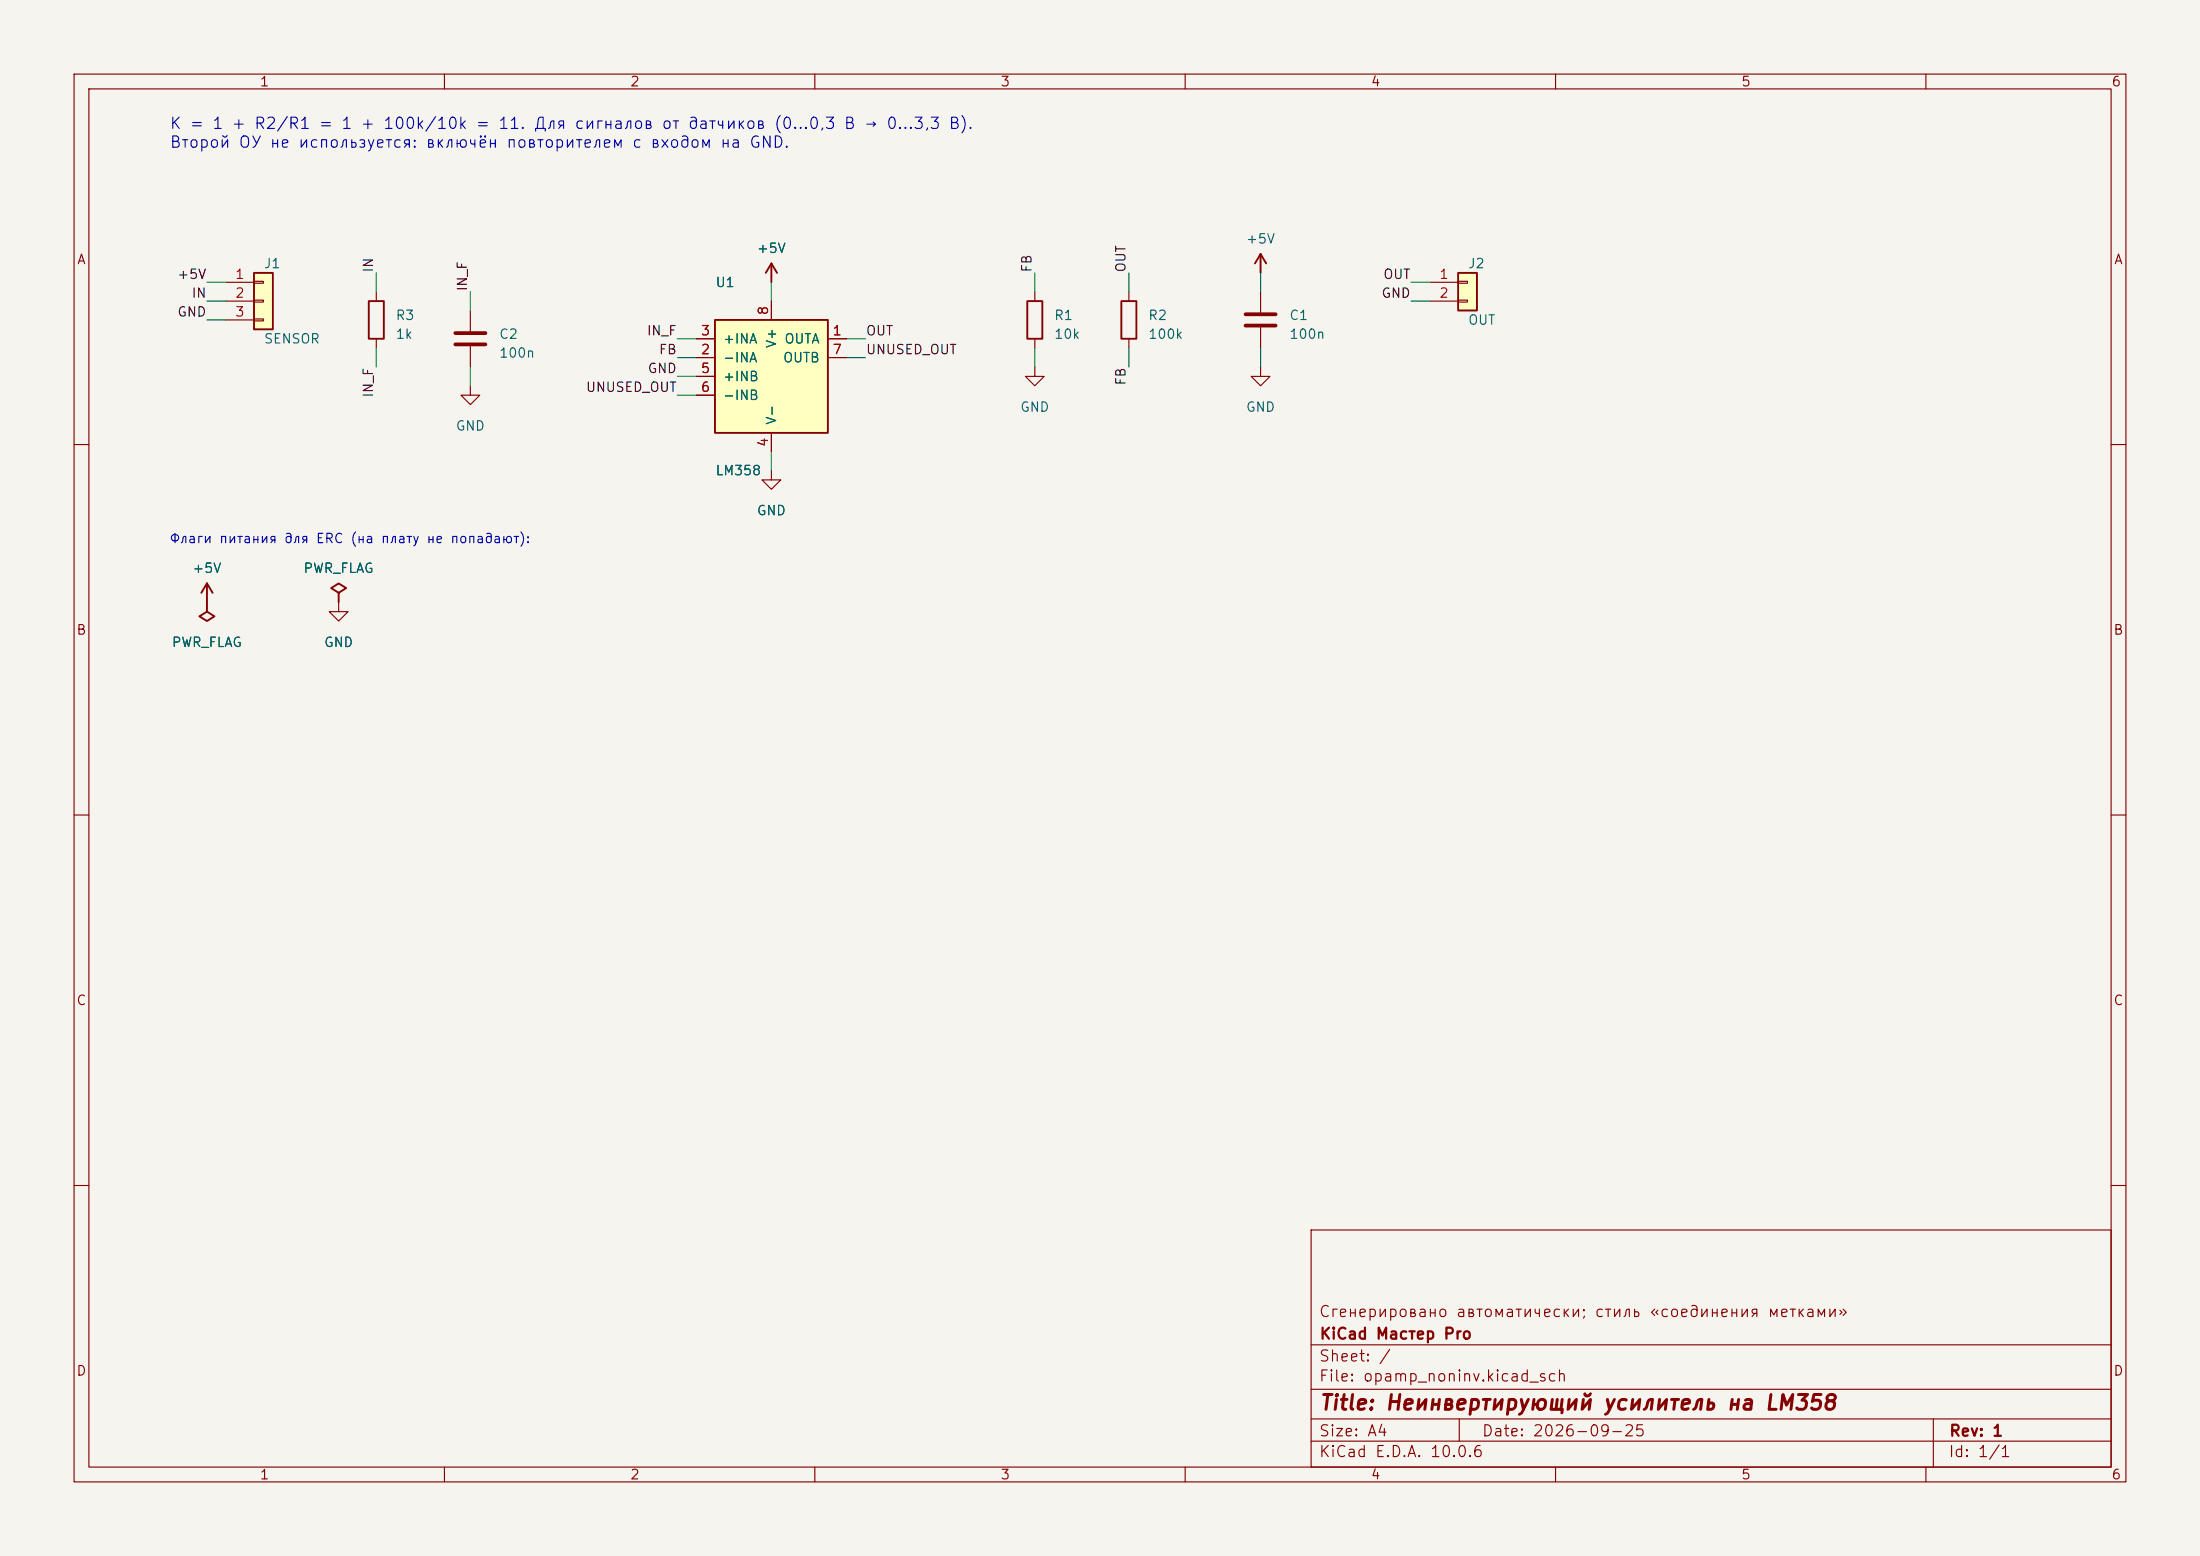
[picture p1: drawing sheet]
(kicad_sch (version 20231120) (generator "eeschema") (generator_version "8.0")
 (paper "A4")
 (title_block (title "Неинвертирующий усилитель на LM358") (date "2026-09-25") (rev "1") (company "KiCad Мастер Pro") (comment 1 "Сгенерировано автоматически; стиль «соединения метками»"))
 (lib_symbols (symbol "KiCadMaster:Conn_01x03" (pin_numbers) (pin_names (offset 0) hide) (exclude_from_sim no) (in_bom yes) (on_board yes) (property "Reference" "J" (at 0 5.08 0) (effects (font (size 1.27 1.27)))) (property "Value" "Conn_01x03" (at 0 -5.08 0) (effects (font (size 1.27 1.27)))) (property "Footprint" "" (at 0 0 0) (effects (font (size 1.27 1.27)) hide)) (property "Datasheet" "~" (at 0 0 0) (effects (font (size 1.27 1.27)) hide)) (property "Description" "Разъём" (at 0 0 0) (effects (font (size 1.27 1.27)) hide)) (symbol "Conn_01x03_0_1" (rectangle (start -1.27 3.81) (end 1.27 -3.81) (stroke (width 0.254) (type default)) (fill (type background))) (rectangle (start -1.27 2.667) (end 0 2.413) (stroke (width 0.1524) (type default)) (fill (type none))) (rectangle (start -1.27 0.127) (end 0 -0.127) (stroke (width 0.1524) (type default)) (fill (type none))) (rectangle (start -1.27 -2.413) (end 0 -2.667) (stroke (width 0.1524) (type default)) (fill (type none)))) (symbol "Conn_01x03_1_1" (pin passive line (at -5.08 2.54 0) (length 3.81) (name "Pin_1" (effects (font (size 1.27 1.27)))) (number "1" (effects (font (size 1.27 1.27))))) (pin passive line (at -5.08 0 0) (length 3.81) (name "Pin_2" (effects (font (size 1.27 1.27)))) (number "2" (effects (font (size 1.27 1.27))))) (pin passive line (at -5.08 -2.54 0) (length 3.81) (name "Pin_3" (effects (font (size 1.27 1.27)))) (number "3" (effects (font (size 1.27 1.27))))))) (symbol "KiCadMaster:R" (pin_numbers hide) (pin_names (offset 0) hide) (exclude_from_sim no) (in_bom yes) (on_board yes) (property "Reference" "R" (at 2.54 0.635 0) (effects (font (size 1.27 1.27)))) (property "Value" "R" (at 2.54 -1.905 0) (effects (font (size 1.27 1.27)))) (property "Footprint" "" (at 0 0 0) (effects (font (size 1.27 1.27)) hide)) (property "Datasheet" "~" (at 0 0 0) (effects (font (size 1.27 1.27)) hide)) (property "Description" "Резистор" (at 0 0 0) (effects (font (size 1.27 1.27)) hide)) (symbol "R_0_1" (rectangle (start -1.016 -2.54) (end 1.016 2.54) (stroke (width 0.254) (type default)) (fill (type none)))) (symbol "R_1_1" (pin passive line (at 0 3.81 270) (length 1.27) (name "~" (effects (font (size 1.27 1.27)))) (number "1" (effects (font (size 1.27 1.27))))) (pin passive line (at 0 -3.81 90) (length 1.27) (name "~" (effects (font (size 1.27 1.27)))) (number "2" (effects (font (size 1.27 1.27))))))) (symbol "KiCadMaster:C" (pin_numbers hide) (pin_names (offset 0) hide) (exclude_from_sim no) (in_bom yes) (on_board yes) (property "Reference" "C" (at 3.81 0.635 0) (effects (font (size 1.27 1.27)))) (property "Value" "C" (at 3.81 -1.905 0) (effects (font (size 1.27 1.27)))) (property "Footprint" "" (at 0 0 0) (effects (font (size 1.27 1.27)) hide)) (property "Datasheet" "~" (at 0 0 0) (effects (font (size 1.27 1.27)) hide)) (property "Description" "Конденсатор" (at 0 0 0) (effects (font (size 1.27 1.27)) hide)) (symbol "C_0_1" (polyline (pts (xy -2.032 0.762) (xy 2.032 0.762)) (stroke (width 0.508) (type default)) (fill (type none))) (polyline (pts (xy -2.032 -0.762) (xy 2.032 -0.762)) (stroke (width 0.508) (type default)) (fill (type none)))) (symbol "C_1_1" (pin passive line (at 0 3.81 270) (length 3.048) (name "~" (effects (font (size 1.27 1.27)))) (number "1" (effects (font (size 1.27 1.27))))) (pin passive line (at 0 -3.81 90) (length 3.048) (name "~" (effects (font (size 1.27 1.27)))) (number "2" (effects (font (size 1.27 1.27))))))) (symbol "KiCadMaster:LM358" (pin_numbers) (pin_names (offset 1.016)) (exclude_from_sim no) (in_bom yes) (on_board yes) (property "Reference" "U" (at -7.62 12.7 0) (effects (font (size 1.27 1.27)))) (property "Value" "LM358" (at -7.62 -12.7 0) (effects (font (size 1.27 1.27)))) (property "Footprint" "" (at 0 0 0) (effects (font (size 1.27 1.27)) hide)) (property "Datasheet" "~" (at 0 0 0) (effects (font (size 1.27 1.27)) hide)) (property "Description" "Сдвоенный ОУ LM358 (обе части в одном символе)" (at 0 0 0) (effects (font (size 1.27 1.27)) hide)) (property "ki_keywords" "opamp dual" (at 0 0 0) (effects (font (size 1.27 1.27)) hide)) (symbol "LM358_0_1" (rectangle (start -7.62 7.62) (end 7.62 -7.62) (stroke (width 0.254) (type default)) (fill (type background)))) (symbol "LM358_1_1" (pin input line (at -10.16 5.08 0) (length 2.54) (name "+INA" (effects (font (size 1.27 1.27)))) (number "3" (effects (font (size 1.27 1.27))))) (pin input line (at -10.16 2.54 0) (length 2.54) (name "-INA" (effects (font (size 1.27 1.27)))) (number "2" (effects (font (size 1.27 1.27))))) (pin input line (at -10.16 0 0) (length 2.54) (name "+INB" (effects (font (size 1.27 1.27)))) (number "5" (effects (font (size 1.27 1.27))))) (pin input line (at -10.16 -2.54 0) (length 2.54) (name "-INB" (effects (font (size 1.27 1.27)))) (number "6" (effects (font (size 1.27 1.27))))) (pin output line (at 10.16 5.08 180) (length 2.54) (name "OUTA" (effects (font (size 1.27 1.27)))) (number "1" (effects (font (size 1.27 1.27))))) (pin output line (at 10.16 2.54 180) (length 2.54) (name "OUTB" (effects (font (size 1.27 1.27)))) (number "7" (effects (font (size 1.27 1.27))))) (pin power_in line (at 0 10.16 270) (length 2.54) (name "V+" (effects (font (size 1.27 1.27)))) (number "8" (effects (font (size 1.27 1.27))))) (pin power_in line (at 0 -10.16 90) (length 2.54) (name "V-" (effects (font (size 1.27 1.27)))) (number "4" (effects (font (size 1.27 1.27))))))) (symbol "KiCadMaster:Conn_01x02" (pin_numbers) (pin_names (offset 0) hide) (exclude_from_sim no) (in_bom yes) (on_board yes) (property "Reference" "J" (at 0 5.08 0) (effects (font (size 1.27 1.27)))) (property "Value" "Conn_01x02" (at 0 -2.54 0) (effects (font (size 1.27 1.27)))) (property "Footprint" "" (at 0 0 0) (effects (font (size 1.27 1.27)) hide)) (property "Datasheet" "~" (at 0 0 0) (effects (font (size 1.27 1.27)) hide)) (property "Description" "Разъём" (at 0 0 0) (effects (font (size 1.27 1.27)) hide)) (symbol "Conn_01x02_0_1" (rectangle (start -1.27 3.81) (end 1.27 -1.27) (stroke (width 0.254) (type default)) (fill (type background))) (rectangle (start -1.27 2.667) (end 0 2.413) (stroke (width 0.1524) (type default)) (fill (type none))) (rectangle (start -1.27 0.127) (end 0 -0.127) (stroke (width 0.1524) (type default)) (fill (type none)))) (symbol "Conn_01x02_1_1" (pin passive line (at -5.08 2.54 0) (length 3.81) (name "Pin_1" (effects (font (size 1.27 1.27)))) (number "1" (effects (font (size 1.27 1.27))))) (pin passive line (at -5.08 0 0) (length 3.81) (name "Pin_2" (effects (font (size 1.27 1.27)))) (number "2" (effects (font (size 1.27 1.27))))))) (symbol "KiCadMaster:GND" (power) (pin_numbers hide) (pin_names (offset 0) hide) (exclude_from_sim no) (in_bom yes) (on_board yes) (property "Reference" "#PWR" (at 0 -6.35 0) (effects (font (size 1.27 1.27)) hide)) (property "Value" "GND" (at 0 -3.81 0) (effects (font (size 1.27 1.27)))) (property "Footprint" "" (at 0 0 0) (effects (font (size 1.27 1.27)) hide)) (property "Datasheet" "~" (at 0 0 0) (effects (font (size 1.27 1.27)) hide)) (property "Description" "Символ питания: GND" (at 0 0 0) (effects (font (size 1.27 1.27)) hide)) (symbol "GND_0_1" (polyline (pts (xy 0 0) (xy 0 -1.27) (xy 1.27 -1.27) (xy 0 -2.54) (xy -1.27 -1.27) (xy 0 -1.27)) (stroke (width 0) (type default)) (fill (type none)))) (symbol "GND_1_1" (pin power_in line (at 0 0 270) (length 0) hide (name "GND" (effects (font (size 1.27 1.27)))) (number "1" (effects (font (size 1.27 1.27))))))) (symbol "KiCadMaster:+5V" (power) (pin_numbers hide) (pin_names (offset 0) hide) (exclude_from_sim no) (in_bom yes) (on_board yes) (property "Reference" "#PWR" (at 0 -3.81 0) (effects (font (size 1.27 1.27)) hide)) (property "Value" "+5V" (at 0 3.556 0) (effects (font (size 1.27 1.27)))) (property "Footprint" "" (at 0 0 0) (effects (font (size 1.27 1.27)) hide)) (property "Datasheet" "~" (at 0 0 0) (effects (font (size 1.27 1.27)) hide)) (property "Description" "Символ питания: +5V" (at 0 0 0) (effects (font (size 1.27 1.27)) hide)) (symbol "+5V_0_1" (polyline (pts (xy -0.762 1.27) (xy 0 2.54)) (stroke (width 0.254) (type default)) (fill (type none))) (polyline (pts (xy 0 0) (xy 0 2.54)) (stroke (width 0.254) (type default)) (fill (type none))) (polyline (pts (xy 0 2.54) (xy 0.762 1.27)) (stroke (width 0.254) (type default)) (fill (type none)))) (symbol "+5V_1_1" (pin power_in line (at 0 0 90) (length 0) hide (name "+5V" (effects (font (size 1.27 1.27)))) (number "1" (effects (font (size 1.27 1.27))))))) (symbol "KiCadMaster:PWR_FLAG" (power) (pin_numbers hide) (pin_names (offset 0) hide) (exclude_from_sim no) (in_bom yes) (on_board yes) (property "Reference" "#FLG" (at 0 1.905 0) (effects (font (size 1.27 1.27)) hide)) (property "Value" "PWR_FLAG" (at 0 3.81 0) (effects (font (size 1.27 1.27)))) (property "Footprint" "" (at 0 0 0) (effects (font (size 1.27 1.27)) hide)) (property "Datasheet" "~" (at 0 0 0) (effects (font (size 1.27 1.27)) hide)) (property "Description" "Флаг: цепь запитана извне (для ERC)" (at 0 0 0) (effects (font (size 1.27 1.27)) hide)) (symbol "PWR_FLAG_0_1" (polyline (pts (xy 0 0) (xy 0 1.27) (xy -1.016 1.905) (xy 0 2.54) (xy 1.016 1.905) (xy 0 1.27)) (stroke (width 0.254) (type default)) (fill (type none)))) (symbol "PWR_FLAG_1_1" (pin power_out line (at 0 0 90) (length 0) hide (name "pwr" (effects (font (size 1.27 1.27)))) (number "1" (effects (font (size 1.27 1.27))))))))
 (symbol (lib_id "KiCadMaster:Conn_01x03") (at 35.56 40.64 0) (unit 1) (exclude_from_sim no) (in_bom yes) (on_board yes) (dnp no) (property "Reference" "J1" (at 35.56 35.56 0) (effects (font (size 1.27 1.27)) (justify left))) (property "Value" "SENSOR" (at 35.56 45.72 0) (effects (font (size 1.27 1.27)) (justify left))) (property "Footprint" "Connector_PinHeader_2.54mm:PinHeader_1x03_P2.54mm_Vertical" (at 35.56 40.64 0) (effects (font (size 1.27 1.27)) hide)) (property "Datasheet" "~" (at 35.56 40.64 0) (effects (font (size 1.27 1.27)) hide)) (property "Description" "1 = +5V, 2 = вход, 3 = GND" (at 35.56 40.64 0) (effects (font (size 1.27 1.27)) hide)) (pin "1") (pin "2") (pin "3"))
 (wire (pts (xy 30.48 38.1) (xy 27.94 38.1)) (stroke (width 0) (type default)))
 (label "+5V" (at 27.94 38.1 180) (fields_autoplaced yes) (effects (font (size 1.27 1.27)) (justify right bottom)))
 (wire (pts (xy 30.48 40.64) (xy 27.94 40.64)) (stroke (width 0) (type default)))
 (label "IN" (at 27.94 40.64 180) (fields_autoplaced yes) (effects (font (size 1.27 1.27)) (justify right bottom)))
 (wire (pts (xy 30.48 43.18) (xy 27.94 43.18)) (stroke (width 0) (type default)))
 (label "GND" (at 27.94 43.18 180) (fields_autoplaced yes) (effects (font (size 1.27 1.27)) (justify right bottom)))
 (symbol (lib_id "KiCadMaster:R") (at 50.8 43.18 0) (unit 1) (exclude_from_sim no) (in_bom yes) (on_board yes) (dnp no) (property "Reference" "R3" (at 53.34 42.545 0) (effects (font (size 1.27 1.27)) (justify left))) (property "Value" "1k" (at 53.34 45.085 0) (effects (font (size 1.27 1.27)) (justify left))) (property "Footprint" "Resistor_SMD:R_0805_2012Metric" (at 50.8 43.18 0) (effects (font (size 1.27 1.27)) hide)) (property "Datasheet" "~" (at 50.8 43.18 0) (effects (font (size 1.27 1.27)) hide)) (property "Description" "Фильтр/защита входа" (at 50.8 43.18 0) (effects (font (size 1.27 1.27)) hide)) (pin "1") (pin "2"))
 (wire (pts (xy 50.8 39.37) (xy 50.8 36.83)) (stroke (width 0) (type default)))
 (label "IN" (at 50.8 36.83 90) (fields_autoplaced yes) (effects (font (size 1.27 1.27)) (justify left bottom)))
 (wire (pts (xy 50.8 46.99) (xy 50.8 49.53)) (stroke (width 0) (type default)))
 (label "IN_F" (at 50.8 49.53 270) (fields_autoplaced yes) (effects (font (size 1.27 1.27)) (justify right bottom)))
 (symbol (lib_id "KiCadMaster:C") (at 63.5 45.72 0) (unit 1) (exclude_from_sim no) (in_bom yes) (on_board yes) (dnp no) (property "Reference" "C2" (at 67.31 45.085 0) (effects (font (size 1.27 1.27)) (justify left))) (property "Value" "100n" (at 67.31 47.625 0) (effects (font (size 1.27 1.27)) (justify left))) (property "Footprint" "Capacitor_SMD:C_0805_2012Metric" (at 63.5 45.72 0) (effects (font (size 1.27 1.27)) hide)) (property "Datasheet" "~" (at 63.5 45.72 0) (effects (font (size 1.27 1.27)) hide)) (property "Description" "Фильтр входа" (at 63.5 45.72 0) (effects (font (size 1.27 1.27)) hide)) (pin "1") (pin "2"))
 (wire (pts (xy 63.5 41.91) (xy 63.5 39.37)) (stroke (width 0) (type default)))
 (label "IN_F" (at 63.5 39.37 90) (fields_autoplaced yes) (effects (font (size 1.27 1.27)) (justify left bottom)))
 (wire (pts (xy 63.5 49.53) (xy 63.5 52.07)) (stroke (width 0) (type default)))
 (symbol (lib_id "KiCadMaster:GND") (at 63.5 52.07 0) (unit 1) (exclude_from_sim no) (in_bom yes) (on_board yes) (dnp no) (property "Reference" "#PWR01" (at 63.5 52.07 0) (effects (font (size 1.27 1.27)) hide)) (property "Value" "GND" (at 63.5 57.47 0) (effects (font (size 1.27 1.27)))) (property "Footprint" "" (at 63.5 52.07 0) (effects (font (size 1.27 1.27)) hide)) (property "Datasheet" "" (at 63.5 52.07 0) (effects (font (size 1.27 1.27)) hide)) (property "Description" "" (at 63.5 52.07 0) (effects (font (size 1.27 1.27)) hide)) (pin "1"))
 (symbol (lib_id "KiCadMaster:LM358") (at 104.14 50.8 0) (unit 1) (exclude_from_sim no) (in_bom yes) (on_board yes) (dnp no) (property "Reference" "U1" (at 96.52 38.1 0) (effects (font (size 1.27 1.27)) (justify left))) (property "Value" "LM358" (at 96.52 63.5 0) (effects (font (size 1.27 1.27)) (justify left))) (property "Footprint" "Package_SO:SOIC-8_3.9x4.9mm_P1.27mm" (at 104.14 50.8 0) (effects (font (size 1.27 1.27)) hide)) (property "Datasheet" "~" (at 104.14 50.8 0) (effects (font (size 1.27 1.27)) hide)) (property "Description" "Однополярное питание" (at 104.14 50.8 0) (effects (font (size 1.27 1.27)) hide)) (pin "3") (pin "2") (pin "5") (pin "6") (pin "1") (pin "7") (pin "8") (pin "4"))
 (wire (pts (xy 93.98 45.72) (xy 91.44 45.72)) (stroke (width 0) (type default)))
 (label "IN_F" (at 91.44 45.72 180) (fields_autoplaced yes) (effects (font (size 1.27 1.27)) (justify right bottom)))
 (wire (pts (xy 93.98 48.26) (xy 91.44 48.26)) (stroke (width 0) (type default)))
 (label "FB" (at 91.44 48.26 180) (fields_autoplaced yes) (effects (font (size 1.27 1.27)) (justify right bottom)))
 (wire (pts (xy 93.98 50.8) (xy 91.44 50.8)) (stroke (width 0) (type default)))
 (label "GND" (at 91.44 50.8 180) (fields_autoplaced yes) (effects (font (size 1.27 1.27)) (justify right bottom)))
 (wire (pts (xy 93.98 53.34) (xy 91.44 53.34)) (stroke (width 0) (type default)))
 (label "UNUSED_OUT" (at 91.44 53.34 180) (fields_autoplaced yes) (effects (font (size 1.27 1.27)) (justify right bottom)))
 (wire (pts (xy 114.3 45.72) (xy 116.84 45.72)) (stroke (width 0) (type default)))
 (label "OUT" (at 116.84 45.72 0) (fields_autoplaced yes) (effects (font (size 1.27 1.27)) (justify left bottom)))
 (wire (pts (xy 114.3 48.26) (xy 116.84 48.26)) (stroke (width 0) (type default)))
 (label "UNUSED_OUT" (at 116.84 48.26 0) (fields_autoplaced yes) (effects (font (size 1.27 1.27)) (justify left bottom)))
 (wire (pts (xy 104.14 40.64) (xy 104.14 38.1)) (stroke (width 0) (type default)))
 (symbol (lib_id "KiCadMaster:+5V") (at 104.14 38.1 0) (unit 1) (exclude_from_sim no) (in_bom yes) (on_board yes) (dnp no) (property "Reference" "#PWR02" (at 104.14 38.1 0) (effects (font (size 1.27 1.27)) hide)) (property "Value" "+5V" (at 104.14 33.5 0) (effects (font (size 1.27 1.27)))) (property "Footprint" "" (at 104.14 38.1 0) (effects (font (size 1.27 1.27)) hide)) (property "Datasheet" "" (at 104.14 38.1 0) (effects (font (size 1.27 1.27)) hide)) (property "Description" "" (at 104.14 38.1 0) (effects (font (size 1.27 1.27)) hide)) (pin "1"))
 (wire (pts (xy 104.14 60.96) (xy 104.14 63.5)) (stroke (width 0) (type default)))
 (symbol (lib_id "KiCadMaster:GND") (at 104.14 63.5 0) (unit 1) (exclude_from_sim no) (in_bom yes) (on_board yes) (dnp no) (property "Reference" "#PWR03" (at 104.14 63.5 0) (effects (font (size 1.27 1.27)) hide)) (property "Value" "GND" (at 104.14 68.9 0) (effects (font (size 1.27 1.27)))) (property "Footprint" "" (at 104.14 63.5 0) (effects (font (size 1.27 1.27)) hide)) (property "Datasheet" "" (at 104.14 63.5 0) (effects (font (size 1.27 1.27)) hide)) (property "Description" "" (at 104.14 63.5 0) (effects (font (size 1.27 1.27)) hide)) (pin "1"))
 (symbol (lib_id "KiCadMaster:R") (at 139.7 43.18 0) (unit 1) (exclude_from_sim no) (in_bom yes) (on_board yes) (dnp no) (property "Reference" "R1" (at 142.24 42.545 0) (effects (font (size 1.27 1.27)) (justify left))) (property "Value" "10k" (at 142.24 45.085 0) (effects (font (size 1.27 1.27)) (justify left))) (property "Footprint" "Resistor_SMD:R_0805_2012Metric" (at 139.7 43.18 0) (effects (font (size 1.27 1.27)) hide)) (property "Datasheet" "~" (at 139.7 43.18 0) (effects (font (size 1.27 1.27)) hide)) (property "Description" "R1" (at 139.7 43.18 0) (effects (font (size 1.27 1.27)) hide)) (pin "1") (pin "2"))
 (wire (pts (xy 139.7 39.37) (xy 139.7 36.83)) (stroke (width 0) (type default)))
 (label "FB" (at 139.7 36.83 90) (fields_autoplaced yes) (effects (font (size 1.27 1.27)) (justify left bottom)))
 (wire (pts (xy 139.7 46.99) (xy 139.7 49.53)) (stroke (width 0) (type default)))
 (symbol (lib_id "KiCadMaster:GND") (at 139.7 49.53 0) (unit 1) (exclude_from_sim no) (in_bom yes) (on_board yes) (dnp no) (property "Reference" "#PWR04" (at 139.7 49.53 0) (effects (font (size 1.27 1.27)) hide)) (property "Value" "GND" (at 139.7 54.93 0) (effects (font (size 1.27 1.27)))) (property "Footprint" "" (at 139.7 49.53 0) (effects (font (size 1.27 1.27)) hide)) (property "Datasheet" "" (at 139.7 49.53 0) (effects (font (size 1.27 1.27)) hide)) (property "Description" "" (at 139.7 49.53 0) (effects (font (size 1.27 1.27)) hide)) (pin "1"))
 (symbol (lib_id "KiCadMaster:R") (at 152.4 43.18 0) (unit 1) (exclude_from_sim no) (in_bom yes) (on_board yes) (dnp no) (property "Reference" "R2" (at 154.94 42.545 0) (effects (font (size 1.27 1.27)) (justify left))) (property "Value" "100k" (at 154.94 45.085 0) (effects (font (size 1.27 1.27)) (justify left))) (property "Footprint" "Resistor_SMD:R_0805_2012Metric" (at 152.4 43.18 0) (effects (font (size 1.27 1.27)) hide)) (property "Datasheet" "~" (at 152.4 43.18 0) (effects (font (size 1.27 1.27)) hide)) (property "Description" "R2 обратной связи" (at 152.4 43.18 0) (effects (font (size 1.27 1.27)) hide)) (pin "1") (pin "2"))
 (wire (pts (xy 152.4 39.37) (xy 152.4 36.83)) (stroke (width 0) (type default)))
 (label "OUT" (at 152.4 36.83 90) (fields_autoplaced yes) (effects (font (size 1.27 1.27)) (justify left bottom)))
 (wire (pts (xy 152.4 46.99) (xy 152.4 49.53)) (stroke (width 0) (type default)))
 (label "FB" (at 152.4 49.53 270) (fields_autoplaced yes) (effects (font (size 1.27 1.27)) (justify right bottom)))
 (symbol (lib_id "KiCadMaster:C") (at 170.18 43.18 0) (unit 1) (exclude_from_sim no) (in_bom yes) (on_board yes) (dnp no) (property "Reference" "C1" (at 173.99 42.545 0) (effects (font (size 1.27 1.27)) (justify left))) (property "Value" "100n" (at 173.99 45.085 0) (effects (font (size 1.27 1.27)) (justify left))) (property "Footprint" "Capacitor_SMD:C_0805_2012Metric" (at 170.18 43.18 0) (effects (font (size 1.27 1.27)) hide)) (property "Datasheet" "~" (at 170.18 43.18 0) (effects (font (size 1.27 1.27)) hide)) (property "Description" "Развязка" (at 170.18 43.18 0) (effects (font (size 1.27 1.27)) hide)) (pin "1") (pin "2"))
 (wire (pts (xy 170.18 39.37) (xy 170.18 36.83)) (stroke (width 0) (type default)))
 (symbol (lib_id "KiCadMaster:+5V") (at 170.18 36.83 0) (unit 1) (exclude_from_sim no) (in_bom yes) (on_board yes) (dnp no) (property "Reference" "#PWR05" (at 170.18 36.83 0) (effects (font (size 1.27 1.27)) hide)) (property "Value" "+5V" (at 170.18 32.23 0) (effects (font (size 1.27 1.27)))) (property "Footprint" "" (at 170.18 36.83 0) (effects (font (size 1.27 1.27)) hide)) (property "Datasheet" "" (at 170.18 36.83 0) (effects (font (size 1.27 1.27)) hide)) (property "Description" "" (at 170.18 36.83 0) (effects (font (size 1.27 1.27)) hide)) (pin "1"))
 (wire (pts (xy 170.18 46.99) (xy 170.18 49.53)) (stroke (width 0) (type default)))
 (symbol (lib_id "KiCadMaster:GND") (at 170.18 49.53 0) (unit 1) (exclude_from_sim no) (in_bom yes) (on_board yes) (dnp no) (property "Reference" "#PWR06" (at 170.18 49.53 0) (effects (font (size 1.27 1.27)) hide)) (property "Value" "GND" (at 170.18 54.93 0) (effects (font (size 1.27 1.27)))) (property "Footprint" "" (at 170.18 49.53 0) (effects (font (size 1.27 1.27)) hide)) (property "Datasheet" "" (at 170.18 49.53 0) (effects (font (size 1.27 1.27)) hide)) (property "Description" "" (at 170.18 49.53 0) (effects (font (size 1.27 1.27)) hide)) (pin "1"))
 (symbol (lib_id "KiCadMaster:Conn_01x02") (at 198.12 40.64 0) (unit 1) (exclude_from_sim no) (in_bom yes) (on_board yes) (dnp no) (property "Reference" "J2" (at 198.12 35.56 0) (effects (font (size 1.27 1.27)) (justify left))) (property "Value" "OUT" (at 198.12 43.18 0) (effects (font (size 1.27 1.27)) (justify left))) (property "Footprint" "Connector_PinHeader_2.54mm:PinHeader_1x02_P2.54mm_Vertical" (at 198.12 40.64 0) (effects (font (size 1.27 1.27)) hide)) (property "Datasheet" "~" (at 198.12 40.64 0) (effects (font (size 1.27 1.27)) hide)) (property "Description" "Выход на АЦП" (at 198.12 40.64 0) (effects (font (size 1.27 1.27)) hide)) (pin "1") (pin "2"))
 (wire (pts (xy 193.04 38.1) (xy 190.5 38.1)) (stroke (width 0) (type default)))
 (label "OUT" (at 190.5 38.1 180) (fields_autoplaced yes) (effects (font (size 1.27 1.27)) (justify right bottom)))
 (wire (pts (xy 193.04 40.64) (xy 190.5 40.64)) (stroke (width 0) (type default)))
 (label "GND" (at 190.5 40.64 180) (fields_autoplaced yes) (effects (font (size 1.27 1.27)) (justify right bottom)))
 (text "Флаги питания для ERC (на плату не попадают):" (exclude_from_sim no) (at 22.86 73.66 0) (effects (font (size 1.27 1.27)) (justify left bottom)))
 (symbol (lib_id "KiCadMaster:+5V") (at 27.94 81.28 0) (unit 1) (exclude_from_sim no) (in_bom yes) (on_board yes) (dnp no) (property "Reference" "#PWR07" (at 27.94 81.28 0) (effects (font (size 1.27 1.27)) hide)) (property "Value" "+5V" (at 27.94 76.68 0) (effects (font (size 1.27 1.27)))) (property "Footprint" "" (at 27.94 81.28 0) (effects (font (size 1.27 1.27)) hide)) (property "Datasheet" "" (at 27.94 81.28 0) (effects (font (size 1.27 1.27)) hide)) (property "Description" "" (at 27.94 81.28 0) (effects (font (size 1.27 1.27)) hide)) (pin "1"))
 (symbol (lib_id "KiCadMaster:PWR_FLAG") (at 27.94 81.28 180) (unit 1) (exclude_from_sim no) (in_bom yes) (on_board yes) (dnp no) (property "Reference" "#FLG08" (at 27.94 81.28 0) (effects (font (size 1.27 1.27)) hide)) (property "Value" "PWR_FLAG" (at 27.94 86.68 0) (effects (font (size 1.27 1.27)))) (property "Footprint" "" (at 27.94 81.28 0) (effects (font (size 1.27 1.27)) hide)) (property "Datasheet" "" (at 27.94 81.28 0) (effects (font (size 1.27 1.27)) hide)) (property "Description" "" (at 27.94 81.28 0) (effects (font (size 1.27 1.27)) hide)) (pin "1"))
 (symbol (lib_id "KiCadMaster:GND") (at 45.72 81.28 0) (unit 1) (exclude_from_sim no) (in_bom yes) (on_board yes) (dnp no) (property "Reference" "#PWR09" (at 45.72 81.28 0) (effects (font (size 1.27 1.27)) hide)) (property "Value" "GND" (at 45.72 86.68 0) (effects (font (size 1.27 1.27)))) (property "Footprint" "" (at 45.72 81.28 0) (effects (font (size 1.27 1.27)) hide)) (property "Datasheet" "" (at 45.72 81.28 0) (effects (font (size 1.27 1.27)) hide)) (property "Description" "" (at 45.72 81.28 0) (effects (font (size 1.27 1.27)) hide)) (pin "1"))
 (symbol (lib_id "KiCadMaster:PWR_FLAG") (at 45.72 81.28 0) (unit 1) (exclude_from_sim no) (in_bom yes) (on_board yes) (dnp no) (property "Reference" "#FLG10" (at 45.72 81.28 0) (effects (font (size 1.27 1.27)) hide)) (property "Value" "PWR_FLAG" (at 45.72 76.68 0) (effects (font (size 1.27 1.27)))) (property "Footprint" "" (at 45.72 81.28 0) (effects (font (size 1.27 1.27)) hide)) (property "Datasheet" "" (at 45.72 81.28 0) (effects (font (size 1.27 1.27)) hide)) (property "Description" "" (at 45.72 81.28 0) (effects (font (size 1.27 1.27)) hide)) (pin "1"))
 (text "K = 1 + R2/R1 = 1 + 100k/10k = 11. Для сигналов от датчиков (0…0,3 В → 0…3,3 В)." (exclude_from_sim no) (at 22.86 17.78 0) (effects (font (size 1.524 1.524)) (justify left bottom)))
 (text "Второй ОУ не используется: включён повторителем с входом на GND." (exclude_from_sim no) (at 22.86 20.32 0) (effects (font (size 1.524 1.524)) (justify left bottom)))
 (sheet_instances (path "" (page "1"))))
